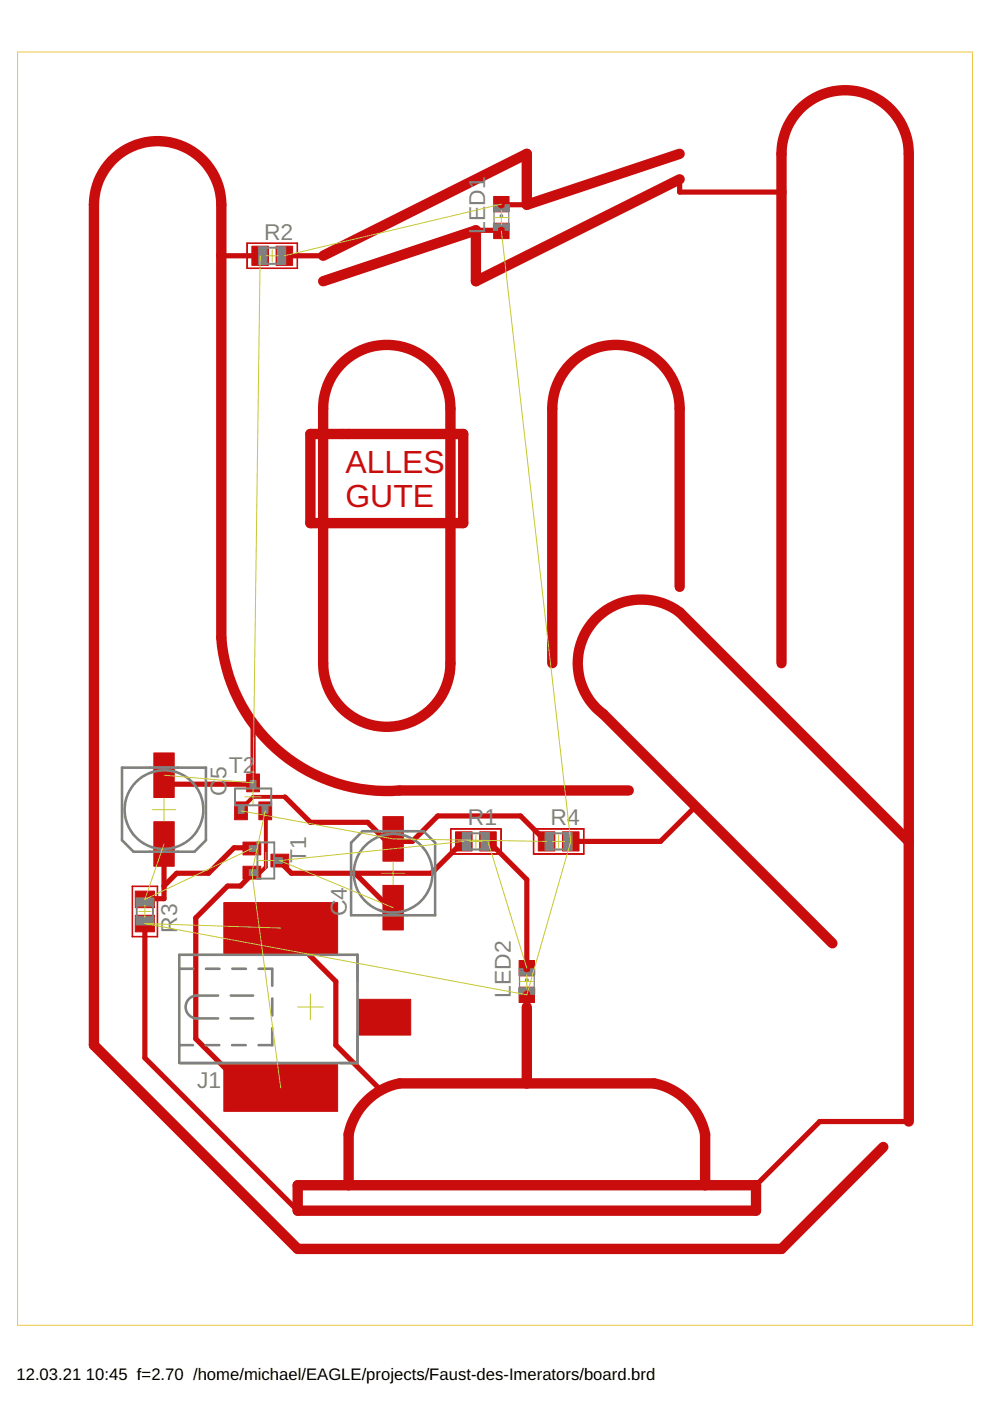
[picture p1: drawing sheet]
<svg xmlns="http://www.w3.org/2000/svg" width="210mm" height="297mm" viewBox="0 0 210 297" stroke-linecap="round" stroke-linejoin="round" font-family="sans-serif">
<g fill="#c90d0c" stroke="#c90d0c" stroke-width=".21">
<path d="M104.7 41.7h3.2v3.2h-3.2z"/>
<path d="M104.7 47.3h3.2v3.3h-3.2z"/>
<path d="M96.6 176.4h3.5v4h-3.5z"/>
<path d="M101.7 176.4h3.5v4h-3.5z"/>
<path d="M110.1 203.6h3.2v3.3h-3.2z"/>
<path d="M110.1 209.3h3.2v3.3h-3.2z"/>
<path d="M53.4 52.2h3.5v4.1h-3.5z"/>
<path d="M58.5 52.2h3.5v4.1h-3.5z"/>
<path d="M28.7 188.9h4v3.5h-4z"/>
<path d="M28.7 194.1h4v3.5h-4z"/>
<path d="M114.1 176.4h3.5v4h-3.5z"/>
<path d="M119.3 176.4h3.5v4h-3.5z"/>
<path d="M57.4 181.1h3.8v2.7h-3.8z"/>
<path d="M51.5 183.7h3.8v2.7h-3.8z"/>
<path d="M51.5 178.5h3.8v2.8h-3.8z"/>
<path d="M52.3 164.1h2.7v3.8h-2.7z"/>
<path d="M54.9 170h2.7v3.8h-2.7z"/>
<path d="M49.7 170h2.8v3.8h-2.8z"/>
<path d="M81.2 173.1h4.3v9.5h-4.3z"/>
<path d="M81.2 187.7h4.3v9.5h-4.3z"/>
<path d="M32.6 174.2h4.3v9.5h-4.3z"/>
<path d="M32.6 159.6h4.3v9.5h-4.3z"/>
<path d="M47.5 191.4h24.1v10.8h-24.1z"/>
<path d="M47.5 225.6h24.1v10h-24.1z"/>
<path d="M76.1 211.9h11v7.6h-11z"/>
<path d="M95.5 175.7l10.8 .1z"/>
<path d="M106.2 175.7h.1v5.4z"/>
<path d="M95.5 181l10.8 .1z"/>
<path d="M95.5 175.7h.2l-.1 5.4z"/>
<path d="M52.3 51.5l10.8 .1z"/>
<path d="M63 51.5h.1v5.4z"/>
<path d="M52.3 56.9h10.8z"/>
<path d="M52.3 51.5h.2l-.1 5.4z"/>
<path d="M33.3 187.9h.1v10.7z"/>
<path d="M28 198.6h5.4z"/>
<path d="M28 187.9h.1v10.7z"/>
<path d="M28 187.9h5.4z"/>
<path d="M113.1 175.7l10.7 .1h-10.7z"/>
<path d="M123.7 175.7h.1v5.4z"/>
<path d="M113.1 181l10.7 .1z"/>
<path d="M113.1 175.7l.1 5.4z"/>
</g>
<path d="M144.1 32.6l-32.4 10.8v-10.8l-43.2 21.6M144.1 38l-43.2 21.6v-10.8l-32.4 10.8M72.3 77.3a13.5 13.5 0 0 1 14.8-3.2 13.5 13.5 0 0 1 8.4 12.5v54a13.5 13.5 0 0 1-13.5 13.5 13.5 13.5 0 0 1-13.5-13.5v-54a13.5 13.5 0 0 1 3.8-9.3zM65.8 92h32.4v18.9h-32.4zM144.1 124.4v-37.8a13.5 13.5 0 0 0-13.5-13.5 13.5 13.5 0 0 0-13.5 13.5v54M165.7 140.6v-108a13.5 13.5 0 0 1 13.5-13.5 13.5 13.5 0 0 1 13.5 13.5v205.2M133.3 167.6h-48.6a35.2 35.2 0 0 1-37.8-32.4v-91.8a13.5 13.5 0 0 0-13.5-13.5 13.5 13.5 0 0 0-13.5 13.5v178.2l43.2 43.2h102.6l21.6-21.6M192.7 178.4l-48.6-48.6a13.5 13.5 0 0 0-18.9 2.7 13.5 13.5 0 0 0 2.7 18.9l48.6 48.6M111.7 213.5v16.2M63.1 251.3h97.2v5.4h-97.2zM73.9 251.3v-10.8a13.8 13.8 0 0 1 10.8-10.8h54a13.8 13.8 0 0 1 10.8 10.8v10.8" fill="none" stroke="#c90d0c" stroke-width="2.2"/>
<g fill="none" stroke="#c90d0c" stroke-width="1.1">
<path d="M144.1 38v2.7h21.6M46.9 54.2h8.1M60.4 54.2h8.1M100.9 48.8h5.4M106.3 43.4h5.4M53.7 152.8v13.5h-17.6M53.7 179.7h-4.1l-5.4 5.4h-6.7l-2.7 2.8M60.4 169l5.4 5.3h12.2l4 4.1h5.4l5.4-5.4h17.6l5.4 5.4M98.2 178.4l-6.7 6.7h-29.7l-2.7-2.6M103.6 178.4l8.1 8.1v18.9M146.8 171.7l-6.8 6.7h-18.8M30.7 197.3v27l32.4 32.4"/>
<path d="M34.8 182.5v8h-4.1M53.7 185.1l-2.7 2.8h-2.7l-6.8 6.7v25.6l6.8 6.8M61.8 198.6l9.4 9.5v13.5l9.5 9.5M75.3 185.1l8.1 8.2M192.7 237.8h-18.9l-13.5 13.5"/>
</g>
<path d="M34.8 164.9l1.3 1.4M56.4 173v10.8l-1.4 1.3M60.4 169h-6.7l-2.7 2.7" fill="none" stroke="#c90d0c" stroke-width=".83"/>
<g fill="#808080" stroke="#808080" stroke-width=".21">
<path d="M106 45.6h.6v.5h-.6z"/>
<path d="M111.4 207.6h.6v.5h-.6z"/>
<path d="M107.1 43.4h.9v1.4h-.9z"/>
<path d="M105.4 44.1h.4v.7h-.4z"/>
<path d="M106.8 44.1h.4v.7h-.4z"/>
<path d="M105.7 44.3h1.1v.5h-1.1z"/>
<path d="M107.1 47.5h.9v1.3h-.9z"/>
<path d="M104.6 47.5h.9v1.3h-.9z"/>
<path d="M106.8 47.5h.4v.7h-.4z"/>
<path d="M105.4 47.5h.4v.7h-.4z"/>
<path d="M105.7 47.5h1.1v.4h-1.1z"/>
<path d="M104.7 44h.8v.8h-.8z"/>
<path d="M104.6 43.4h.9v.2h-.9z"/>
<path d="M102 176.5h1.7v3.8h-1.7z"/>
<path d="M98 176.5h1.8v3.8h-1.8z"/>
<path d="M112.5 205.4h.9v1.4h-.9z"/>
<path d="M110.8 206.1h.4v.7h-.4z"/>
<path d="M112.2 206.1h.4v.7h-.4z"/>
<path d="M111.1 206.3h1.1v.4h-1.1z"/>
<path d="M112.5 209.4h.9v1.4h-.9z"/>
<path d="M110 209.4h.9v1.4h-.9z"/>
<path d="M112.2 209.4h.4v.7h-.4z"/>
<path d="M110.8 209.4h.4v.7h-.4z"/>
<path d="M111.1 209.4h1.1v.5h-1.1z"/>
<path d="M110.1 206h.8v.8h-.8z"/>
<path d="M110 205.4h.9v.2h-.9z"/>
<path d="M58.8 52.3h1.8v3.8h-1.8z"/>
<path d="M54.8 52.3h1.8v3.8h-1.8z"/>
<path d="M28.9 194.4h3.7v1.7h-3.7z"/>
<path d="M28.9 190.4h3.7v1.7h-3.7z"/>
<path d="M119.5 176.5h1.8v3.8h-1.8z"/>
<path d="M115.6 176.5h1.7v3.8h-1.7z"/>
<path d="M58.3 181.8h1.6v1.3h-1.6z"/>
<path d="M52.9 184.4h1.5v1.2h-1.5z"/>
<path d="M52.9 179.3h1.5v1.2h-1.5z"/>
<path d="M53 165.5h1.3v1.5h-1.3z"/>
<path d="M55.6 170.9h1.2v1.5h-1.2z"/>
<path d="M50.5 170.9h1.3v1.5h-1.3z"/>
</g>
<g fill="none" stroke="#808080" stroke-width=".55">
<path d="M25.9 162.8h17.8v15.3l-2.4 2.5h-13l-2.4-2.5zM74.4 178.7l2.5-2.5h12.9l2.5 2.5v15.4h-17.9zM38 202.4h37.8v23h-37.8zM38.1 205.4h2.9M43.7 205.4h2.8M46.2 211.1h-4.7a2.44 2.44 0 0 0-2.2 2.4 2.44 2.44 0 0 0 2.2 2.4h4.7M48.9 211.1h4.8M48.9 215.9h4.8M49.3 205.4h2.8M54.8 205.4h2.9v3.6M57.7 218v3.6h-2.9M57.7 211.7v3.6"/>
<path d="M38 221.6h2.9M43.6 221.6h2.9M49.2 221.6h2.9"/>
<circle cx="34.8" cy="171.7" r="8.3"/>
<circle cx="83.4" cy="185.1" r="8.3"/>
</g>
<g fill="none" stroke="#808080" stroke-width=".28">
<path d="M104.8 43.6v3.9M105.4 43.6a.95 .95 0 0 0 .9 .8 .95 .95 0 0 0 1-.8M105.4 48.6a.95 .95 0 0 1 .9-.8 .95 .95 0 0 1 1 .8M107.9 44.7v2.8M110.2 205.6v3.8M110.8 205.6a.95 .95 0 0 0 .9 .8 .95 .95 0 0 0 .9-.8M110.8 210.6a.95 .95 0 0 1 .9-.8 .95 .95 0 0 1 .9 .8M113.3 206.7v2.8"/>
<circle cx="105.1" cy="43.8" r=".28"/>
<circle cx="110.5" cy="205.8" r=".28"/>
</g>
<path d="M56.6 52.5h2.2M56.6 55.9h2.2M49.8 167.2h7.7v3.5h-7.7zM54.6 178.6h3.5v7.7h-3.5zM99.8 176.7h2.2M117.3 176.7h2.2M29 192.2v2.2M32.4 192.2v2.2M99.8 180.1h2.2M117.3 180.1h2.2" fill="none" stroke="#808080" stroke-width=".42"/>
<g fill="none" stroke="#afd134" stroke-width=".21">
<path d="M56.4 54.2h2.6M57.7 52.9v2.6M104.8 46.1h3M106.3 44.6v3M32.3 171.7h4.9M34.8 169.2v4.9M51.9 169h3.5M53.7 167.2v3.5M99.6 178.4h2.6M100.9 177.1v2.6M117.2 178.4h2.6M118.4 177.1v2.6"/>
<path d="M29.4 193.3h2.6M30.7 191.9v2.6M54.6 182.5h3.5M56.4 180.7v3.5M80.9 185.1h4.9M83.4 182.7v4.9M63.1 213.5h5.5M65.8 210.8v5.4M110.2 208.1h3M111.7 206.6v3"/>
</g>
<path d="M55.2 54.2l-1.5 111.8-18.9-1.6M106.3 43.3l-46 10.9M106.3 49l14.7 129.4-9.3 32.5-81-15.1 28.8 1M34.8 178.9l-4.1 11.8 22.7-10.8M51.1 171.9l32.3 6 32.5 .5M56.2 171.9l-2.8 13.1 6.1 45.6M98.3 178.4l-39 4.1 24.1 9.9M103.5 178.4l8.2 26.9" fill="none" stroke="#c8c832" stroke-width=".21"/>
<path d="M3.7 11h202.5v270h-202.5z" fill="none" stroke="#eec643" stroke-width=".21"/>
<g font-size="6.8" fill="#c90d0c">
<text x="73.2" y="100.3">ALLES</text>
<text x="73.2" y="107.5">GUTE</text>
</g>
<g font-size="4.8" fill="#808080">
<text x="56" y="50.8">R2</text>
<text x="102.9" y="49.6" transform="rotate(-90 102.9 49.6)">LED1</text>
<text x="48" y="165.2" transform="rotate(-90 48 165.2)">5</text>
<text x="48.5" y="163.8">T2</text>
<text x="48" y="168.7" transform="rotate(-90 48 168.7)">C</text>
<text x="99.2" y="175">R1</text>
<text x="116.7" y="175">R4</text>
<text x="64.9" y="183" transform="rotate(-90 64.9 183)">T1</text>
<text x="37.6" y="197.7" transform="rotate(-90 37.6 197.7)">R3</text>
<text x="73.6" y="194.3" transform="rotate(-90 73.6 194.3)">C4</text>
<text x="108.3" y="211.5" transform="rotate(-90 108.3 211.5)">LED2</text>
<text x="41.8" y="230.6">J1</text>
</g>
<g font-size="3.5">
<text x="3.5" y="292.5">12.03.21</text>
<text x="18.2" y="292.5">10:45 f=2.70 /home/michael/EAGLE/projects/Faust-des-Imerators/board.brd</text>
</g>
</svg>
